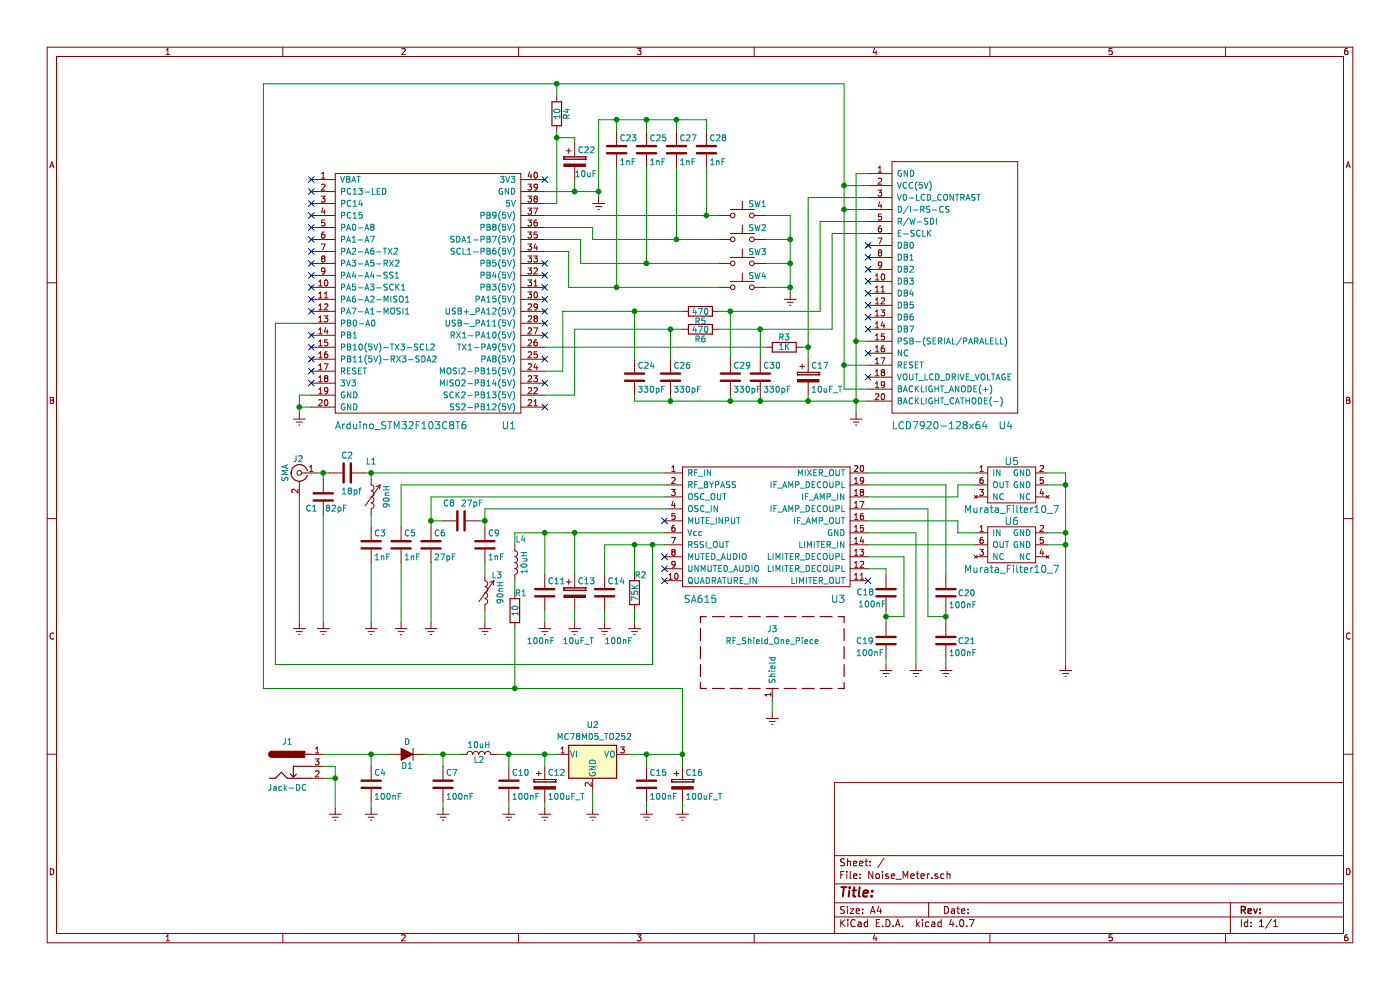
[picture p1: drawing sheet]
EESchema Schematic File Version 2
LIBS:power
LIBS:device
LIBS:switches
LIBS:relays
LIBS:motors
LIBS:transistors
LIBS:conn
LIBS:linear
LIBS:regul
LIBS:74xx
LIBS:cmos4000
LIBS:adc-dac
LIBS:memory
LIBS:xilinx
LIBS:microcontrollers
LIBS:dsp
LIBS:microchip
LIBS:analog_switches
LIBS:motorola
LIBS:texas
LIBS:intel
LIBS:audio
LIBS:interface
LIBS:digital-audio
LIBS:philips
LIBS:display
LIBS:cypress
LIBS:siliconi
LIBS:opto
LIBS:atmel
LIBS:contrib
LIBS:valves
LIBS:Personal
LIBS:Arduino
LIBS:RF_LIB
LIBS:Noise_Meter-cache
EELAYER 25 0
EELAYER END
$Descr A4 11693 8268
encoding utf-8
Sheet 1 1
Title ""
Date ""
Rev ""
Comp ""
Comment1 ""
Comment2 ""
Comment3 ""
Comment4 ""
$EndDescr
$Comp
L SA615 U3
U 1 1
P 6400 4400
F 0 "U3" V 7000 5000 60  0000 C CNN
F 1 "SA615" V 7000 3850 60  0000 C CNN
F 2 "Housings_SOIC:SOIC-20W_7.5x12.8mm_Pitch1.27mm" H 6400 4400 60  0001 C CNN
F 3 "" H 6400 4400 60  0001 C CNN
	1    6400 4400
	0    1    1    0   
$EndComp
$Comp
L Arduino_STM32F103C8T6 U1
U 1 1
P 3600 2450
F 0 "U1" H 4250 1350 60  0000 C CNN
F 1 "Arduino_STM32F103C8T6" H 3350 1350 60  0000 C CNN
F 2 "Housings_DIP:DIP-40_W15.24mm" H 3100 2100 60  0001 C CNN
F 3 "" H 3100 2100 60  0001 C CNN
	1    3600 2450
	1    0    0    -1  
$EndComp
$Comp
L LCD7920-128x64 U4
U 1 1
P 7950 2400
F 0 "U4" H 8400 1250 60  0000 C CNN
F 1 "LCD7920-128x64" H 7850 1250 60  0000 C CNN
F 2 "Displays:AG12864E" H 7900 2750 60  0001 C CNN
F 3 "" H 7900 2750 60  0001 C CNN
	1    7950 2400
	1    0    0    -1  
$EndComp
$Comp
L LTRIM L1
U 1 1
P 3100 4150
F 0 "L1" H 3100 4450 50  0000 C CNN
F 1 "90nH" V 3225 4150 50  0000 C CNN
F 2 "Inductors_SMD:L_Neosid_Air-Coil_SML_3turn_HAM0331A" H 3100 4150 50  0001 C CNN
F 3 "" H 3100 4150 50  0001 C CNN
	1    3100 4150
	1    0    0    -1  
$EndComp
$Comp
L LTRIM L3
U 1 1
P 4050 4950
F 0 "L3" H 4150 5100 50  0000 C CNN
F 1 "90nH" V 4175 4950 50  0000 C CNN
F 2 "Inductors_SMD:L_Neosid_Air-Coil_SML_3turn_HAM0331A" H 4050 4950 50  0001 C CNN
F 3 "" H 4050 4950 50  0001 C CNN
	1    4050 4950
	1    0    0    -1  
$EndComp
$Comp
L L L4
U 1 1
P 4300 4700
F 0 "L4" H 4350 4900 50  0000 C CNN
F 1 "10uH" V 4375 4700 50  0000 C CNN
F 2 "Inductors_SMD:L_1812" H 4300 4700 50  0001 C CNN
F 3 "" H 4300 4700 50  0001 C CNN
	1    4300 4700
	1    0    0    -1  
$EndComp
$Comp
L Conn_Coaxial J2
U 1 1
P 2500 3950
F 0 "J2" H 2510 4070 50  0000 C CNN
F 1 "SMA" V 2615 3950 50  0000 C CNN
F 2 "Connectors:SMA_THT_Jack_Straight" H 2500 3950 50  0001 C CNN
F 3 "" H 2500 3950 50  0001 C CNN
	1    2500 3950
	-1   0    0    -1  
$EndComp
$Comp
L Jack-DC J1
U 1 1
P 2400 6400
F 0 "J1" H 2400 6610 50  0000 C CNN
F 1 "Jack-DC" H 2400 6225 50  0000 C CNN
F 2 "Connectors:JACK_ALIM" H 2450 6360 50  0001 C CNN
F 3 "" H 2450 6360 50  0001 C CNN
	1    2400 6400
	1    0    0    -1  
$EndComp
$Comp
L L L2
U 1 1
P 4000 6300
F 0 "L2" V 3950 6300 50  0000 C CNN
F 1 "10uH" V 4075 6300 50  0000 C CNN
F 2 "Inductors_SMD:L_1812" H 4000 6300 50  0001 C CNN
F 3 "" H 4000 6300 50  0001 C CNN
	1    4000 6300
	0    -1   -1   0   
$EndComp
$Comp
L MC78M05_TO252 U2
U 1 1
P 4950 6300
F 0 "U2" H 4950 6550 50  0000 C CNN
F 1 "MC78M05_TO252" H 4650 6450 50  0000 L CNN
F 2 "TO_SOT_Packages_SMD:TO-252-2" H 4950 6525 50  0001 C CIN
F 3 "" H 4950 6250 50  0001 C CNN
	1    4950 6300
	1    0    0    -1  
$EndComp
$Comp
L D_ALT D1
U 1 1
P 3400 6300
F 0 "D1" H 3400 6400 50  0000 C CNN
F 1 "D" H 3400 6200 50  0000 C CNN
F 2 "Diodes_SMD:D_SMB" H 3400 6300 50  0001 C CNN
F 3 "" H 3400 6300 50  0001 C CNN
	1    3400 6300
	-1   0    0    1   
$EndComp
$Comp
L C C4
U 1 1
P 3100 6550
F 0 "C4" H 3125 6650 50  0000 L CNN
F 1 "100nF" H 3125 6450 50  0000 L CNN
F 2 "Capacitors_SMD:C_0805" H 3138 6400 50  0001 C CNN
F 3 "" H 3100 6550 50  0001 C CNN
	1    3100 6550
	1    0    0    -1  
$EndComp
$Comp
L C C7
U 1 1
P 3700 6550
F 0 "C7" H 3725 6650 50  0000 L CNN
F 1 "100nF" H 3725 6450 50  0000 L CNN
F 2 "Capacitors_SMD:C_0805" H 3738 6400 50  0001 C CNN
F 3 "" H 3700 6550 50  0001 C CNN
	1    3700 6550
	1    0    0    -1  
$EndComp
$Comp
L C C10
U 1 1
P 4250 6550
F 0 "C10" H 4275 6650 50  0000 L CNN
F 1 "100nF" H 4275 6450 50  0000 L CNN
F 2 "Capacitors_SMD:C_0805" H 4288 6400 50  0001 C CNN
F 3 "" H 4250 6550 50  0001 C CNN
	1    4250 6550
	1    0    0    -1  
$EndComp
$Comp
L C C15
U 1 1
P 5400 6550
F 0 "C15" H 5425 6650 50  0000 L CNN
F 1 "100nF" H 5425 6450 50  0000 L CNN
F 2 "Capacitors_SMD:C_0805" H 5438 6400 50  0001 C CNN
F 3 "" H 5400 6550 50  0001 C CNN
	1    5400 6550
	1    0    0    -1  
$EndComp
$Comp
L CP C12
U 1 1
P 4550 6550
F 0 "C12" H 4575 6650 50  0000 L CNN
F 1 "100uF_T" H 4575 6450 50  0000 L CNN
F 2 "Capacitors_Tantalum_SMD:CP_Tantalum_Case-V_EIA-7343-20_Reflow" H 4588 6400 50  0001 C CNN
F 3 "" H 4550 6550 50  0001 C CNN
	1    4550 6550
	1    0    0    -1  
$EndComp
$Comp
L CP C16
U 1 1
P 5700 6550
F 0 "C16" H 5725 6650 50  0000 L CNN
F 1 "100uF_T" H 5725 6450 50  0000 L CNN
F 2 "Capacitors_Tantalum_SMD:CP_Tantalum_Case-V_EIA-7343-20_Reflow" H 5738 6400 50  0001 C CNN
F 3 "" H 5700 6550 50  0001 C CNN
	1    5700 6550
	1    0    0    -1  
$EndComp
$Comp
L GNDREF #PWR01
U 1 1
P 2800 6750
F 0 "#PWR01" H 2800 6500 50  0001 C CNN
F 1 "GNDREF" H 2800 6600 50  0001 C CNN
F 2 "" H 2800 6750 50  0001 C CNN
F 3 "" H 2800 6750 50  0001 C CNN
	1    2800 6750
	1    0    0    -1  
$EndComp
$Comp
L GNDREF #PWR02
U 1 1
P 3100 6750
F 0 "#PWR02" H 3100 6500 50  0001 C CNN
F 1 "GNDREF" H 3100 6600 50  0001 C CNN
F 2 "" H 3100 6750 50  0001 C CNN
F 3 "" H 3100 6750 50  0001 C CNN
	1    3100 6750
	1    0    0    -1  
$EndComp
$Comp
L GNDREF #PWR03
U 1 1
P 3700 6750
F 0 "#PWR03" H 3700 6500 50  0001 C CNN
F 1 "GNDREF" H 3700 6600 50  0001 C CNN
F 2 "" H 3700 6750 50  0001 C CNN
F 3 "" H 3700 6750 50  0001 C CNN
	1    3700 6750
	1    0    0    -1  
$EndComp
$Comp
L GNDREF #PWR04
U 1 1
P 4250 6750
F 0 "#PWR04" H 4250 6500 50  0001 C CNN
F 1 "GNDREF" H 4250 6600 50  0001 C CNN
F 2 "" H 4250 6750 50  0001 C CNN
F 3 "" H 4250 6750 50  0001 C CNN
	1    4250 6750
	1    0    0    -1  
$EndComp
$Comp
L GNDREF #PWR05
U 1 1
P 4550 6750
F 0 "#PWR05" H 4550 6500 50  0001 C CNN
F 1 "GNDREF" H 4550 6600 50  0001 C CNN
F 2 "" H 4550 6750 50  0001 C CNN
F 3 "" H 4550 6750 50  0001 C CNN
	1    4550 6750
	1    0    0    -1  
$EndComp
$Comp
L GNDREF #PWR06
U 1 1
P 5400 6750
F 0 "#PWR06" H 5400 6500 50  0001 C CNN
F 1 "GNDREF" H 5400 6600 50  0001 C CNN
F 2 "" H 5400 6750 50  0001 C CNN
F 3 "" H 5400 6750 50  0001 C CNN
	1    5400 6750
	1    0    0    -1  
$EndComp
$Comp
L GNDREF #PWR07
U 1 1
P 5700 6750
F 0 "#PWR07" H 5700 6500 50  0001 C CNN
F 1 "GNDREF" H 5700 6600 50  0001 C CNN
F 2 "" H 5700 6750 50  0001 C CNN
F 3 "" H 5700 6750 50  0001 C CNN
	1    5700 6750
	1    0    0    -1  
$EndComp
$Comp
L GNDREF #PWR08
U 1 1
P 4950 6750
F 0 "#PWR08" H 4950 6500 50  0001 C CNN
F 1 "GNDREF" H 4950 6600 50  0001 C CNN
F 2 "" H 4950 6750 50  0001 C CNN
F 3 "" H 4950 6750 50  0001 C CNN
	1    4950 6750
	1    0    0    -1  
$EndComp
$Comp
L C C1
U 1 1
P 2700 4150
F 0 "C1" H 2750 4250 50  0000 L CNN
F 1 "82pF" H 2500 4250 50  0000 L CNN
F 2 "Capacitors_SMD:C_0805" H 2738 4000 50  0001 C CNN
F 3 "" H 2700 4150 50  0001 C CNN
	1    2700 4150
	-1   0    0    1   
$EndComp
$Comp
L C C2
U 1 1
P 2900 3950
F 0 "C2" V 2750 3900 50  0000 L CNN
F 1 "18pf" V 3050 3900 50  0000 L CNN
F 2 "Capacitors_SMD:C_0805" H 2938 3800 50  0001 C CNN
F 3 "" H 2900 3950 50  0001 C CNN
	1    2900 3950
	0    1    1    0   
$EndComp
$Comp
L C C3
U 1 1
P 3100 4550
F 0 "C3" H 3125 4650 50  0000 L CNN
F 1 "1nF" H 3125 4450 50  0000 L CNN
F 2 "Capacitors_SMD:C_0805" H 3138 4400 50  0001 C CNN
F 3 "" H 3100 4550 50  0001 C CNN
	1    3100 4550
	1    0    0    -1  
$EndComp
$Comp
L C C5
U 1 1
P 3350 4550
F 0 "C5" H 3375 4650 50  0000 L CNN
F 1 "1nF" H 3375 4450 50  0000 L CNN
F 2 "Capacitors_SMD:C_0805" H 3388 4400 50  0001 C CNN
F 3 "" H 3350 4550 50  0001 C CNN
	1    3350 4550
	1    0    0    -1  
$EndComp
$Comp
L C C6
U 1 1
P 3600 4550
F 0 "C6" H 3625 4650 50  0000 L CNN
F 1 "27pF" H 3625 4450 50  0000 L CNN
F 2 "Capacitors_SMD:C_0805" H 3638 4400 50  0001 C CNN
F 3 "" H 3600 4550 50  0001 C CNN
	1    3600 4550
	1    0    0    -1  
$EndComp
$Comp
L C C8
U 1 1
P 3850 4350
F 0 "C8" V 3700 4200 50  0000 L CNN
F 1 "27pF" V 3700 4350 50  0000 L CNN
F 2 "Capacitors_SMD:C_0805" H 3888 4200 50  0001 C CNN
F 3 "" H 3850 4350 50  0001 C CNN
	1    3850 4350
	0    1    1    0   
$EndComp
$Comp
L C C9
U 1 1
P 4050 4550
F 0 "C9" H 4075 4650 50  0000 L CNN
F 1 "1nF" H 4075 4450 50  0000 L CNN
F 2 "Capacitors_SMD:C_0805" H 4088 4400 50  0001 C CNN
F 3 "" H 4050 4550 50  0001 C CNN
	1    4050 4550
	1    0    0    -1  
$EndComp
NoConn ~ 5550 4350
$Comp
L GNDREF #PWR09
U 1 1
P 4050 5200
F 0 "#PWR09" H 4050 4950 50  0001 C CNN
F 1 "GNDREF" H 4050 5050 50  0001 C CNN
F 2 "" H 4050 5200 50  0001 C CNN
F 3 "" H 4050 5200 50  0001 C CNN
	1    4050 5200
	1    0    0    -1  
$EndComp
$Comp
L GNDREF #PWR010
U 1 1
P 3600 5200
F 0 "#PWR010" H 3600 4950 50  0001 C CNN
F 1 "GNDREF" H 3600 5050 50  0001 C CNN
F 2 "" H 3600 5200 50  0001 C CNN
F 3 "" H 3600 5200 50  0001 C CNN
	1    3600 5200
	1    0    0    -1  
$EndComp
$Comp
L GNDREF #PWR011
U 1 1
P 3350 5200
F 0 "#PWR011" H 3350 4950 50  0001 C CNN
F 1 "GNDREF" H 3350 5050 50  0001 C CNN
F 2 "" H 3350 5200 50  0001 C CNN
F 3 "" H 3350 5200 50  0001 C CNN
	1    3350 5200
	1    0    0    -1  
$EndComp
$Comp
L GNDREF #PWR012
U 1 1
P 3100 5200
F 0 "#PWR012" H 3100 4950 50  0001 C CNN
F 1 "GNDREF" H 3100 5050 50  0001 C CNN
F 2 "" H 3100 5200 50  0001 C CNN
F 3 "" H 3100 5200 50  0001 C CNN
	1    3100 5200
	1    0    0    -1  
$EndComp
$Comp
L GNDREF #PWR013
U 1 1
P 2700 5200
F 0 "#PWR013" H 2700 4950 50  0001 C CNN
F 1 "GNDREF" H 2700 5050 50  0001 C CNN
F 2 "" H 2700 5200 50  0001 C CNN
F 3 "" H 2700 5200 50  0001 C CNN
	1    2700 5200
	1    0    0    -1  
$EndComp
$Comp
L GNDREF #PWR014
U 1 1
P 2500 5200
F 0 "#PWR014" H 2500 4950 50  0001 C CNN
F 1 "GNDREF" H 2500 5050 50  0001 C CNN
F 2 "" H 2500 5200 50  0001 C CNN
F 3 "" H 2500 5200 50  0001 C CNN
	1    2500 5200
	1    0    0    -1  
$EndComp
$Comp
L C C11
U 1 1
P 4550 4950
F 0 "C11" H 4575 5050 50  0000 L CNN
F 1 "100nF" H 4400 4550 50  0000 L CNN
F 2 "Capacitors_SMD:C_0805" H 4588 4800 50  0001 C CNN
F 3 "" H 4550 4950 50  0001 C CNN
	1    4550 4950
	1    0    0    -1  
$EndComp
$Comp
L CP C13
U 1 1
P 4800 4950
F 0 "C13" H 4825 5050 50  0000 L CNN
F 1 "10uF_T" H 4700 4550 50  0000 L CNN
F 2 "Capacitors_Tantalum_SMD:CP_Tantalum_Case-S_EIA-3216-12_Reflow" H 4838 4800 50  0001 C CNN
F 3 "" H 4800 4950 50  0001 C CNN
	1    4800 4950
	1    0    0    -1  
$EndComp
$Comp
L GNDREF #PWR015
U 1 1
P 4550 5200
F 0 "#PWR015" H 4550 4950 50  0001 C CNN
F 1 "GNDREF" H 4550 5050 50  0001 C CNN
F 2 "" H 4550 5200 50  0001 C CNN
F 3 "" H 4550 5200 50  0001 C CNN
	1    4550 5200
	1    0    0    -1  
$EndComp
$Comp
L GNDREF #PWR016
U 1 1
P 4800 5200
F 0 "#PWR016" H 4800 4950 50  0001 C CNN
F 1 "GNDREF" H 4800 5050 50  0001 C CNN
F 2 "" H 4800 5200 50  0001 C CNN
F 3 "" H 4800 5200 50  0001 C CNN
	1    4800 5200
	1    0    0    -1  
$EndComp
$Comp
L C C14
U 1 1
P 5050 4950
F 0 "C14" H 5075 5050 50  0000 L CNN
F 1 "100nF" H 5050 4550 50  0000 L CNN
F 2 "Capacitors_SMD:C_0805" H 5088 4800 50  0001 C CNN
F 3 "" H 5050 4950 50  0001 C CNN
	1    5050 4950
	1    0    0    -1  
$EndComp
$Comp
L R R2
U 1 1
P 5300 4950
F 0 "R2" H 5350 5100 50  0000 C CNN
F 1 "75K" V 5300 4950 50  0000 C CNN
F 2 "Resistors_SMD:R_0805" V 5230 4950 50  0001 C CNN
F 3 "" H 5300 4950 50  0001 C CNN
	1    5300 4950
	1    0    0    -1  
$EndComp
$Comp
L GNDREF #PWR017
U 1 1
P 5050 5200
F 0 "#PWR017" H 5050 4950 50  0001 C CNN
F 1 "GNDREF" H 5050 5050 50  0001 C CNN
F 2 "" H 5050 5200 50  0001 C CNN
F 3 "" H 5050 5200 50  0001 C CNN
	1    5050 5200
	1    0    0    -1  
$EndComp
$Comp
L GNDREF #PWR018
U 1 1
P 5300 5200
F 0 "#PWR018" H 5300 4950 50  0001 C CNN
F 1 "GNDREF" H 5300 5050 50  0001 C CNN
F 2 "" H 5300 5200 50  0001 C CNN
F 3 "" H 5300 5200 50  0001 C CNN
	1    5300 5200
	1    0    0    -1  
$EndComp
NoConn ~ 5550 4650
NoConn ~ 5550 4750
NoConn ~ 5550 4850
$Comp
L C C20
U 1 1
P 7900 4950
F 0 "C20" H 8000 4950 50  0000 L CNN
F 1 "100nF" H 7925 4850 50  0000 L CNN
F 2 "Capacitors_SMD:C_0805" H 7938 4800 50  0001 C CNN
F 3 "" H 7900 4950 50  0001 C CNN
	1    7900 4950
	1    0    0    -1  
$EndComp
$Comp
L C C21
U 1 1
P 7900 5350
F 0 "C21" H 8000 5350 50  0000 L CNN
F 1 "100nF" H 7925 5250 50  0000 L CNN
F 2 "Capacitors_SMD:C_0805" H 7938 5200 50  0001 C CNN
F 3 "" H 7900 5350 50  0001 C CNN
	1    7900 5350
	1    0    0    -1  
$EndComp
$Comp
L C C18
U 1 1
P 7400 4950
F 0 "C18" H 7500 4950 50  0000 L CNN
F 1 "100nF" H 7400 5050 50  0000 L CNN
F 2 "Capacitors_SMD:C_0805" H 7438 4800 50  0001 C CNN
F 3 "" H 7400 4950 50  0001 C CNN
	1    7400 4950
	-1   0    0    1   
$EndComp
$Comp
L C C19
U 1 1
P 7400 5350
F 0 "C19" H 7150 5350 50  0000 L CNN
F 1 "100nF" H 7150 5250 50  0000 L CNN
F 2 "Capacitors_SMD:C_0805" H 7438 5200 50  0001 C CNN
F 3 "" H 7400 5350 50  0001 C CNN
	1    7400 5350
	1    0    0    -1  
$EndComp
NoConn ~ 7250 4850
$Comp
L GNDREF #PWR019
U 1 1
P 7650 5550
F 0 "#PWR019" H 7650 5300 50  0001 C CNN
F 1 "GNDREF" H 7650 5400 50  0001 C CNN
F 2 "" H 7650 5550 50  0001 C CNN
F 3 "" H 7650 5550 50  0001 C CNN
	1    7650 5550
	1    0    0    -1  
$EndComp
$Comp
L GNDREF #PWR020
U 1 1
P 7900 5550
F 0 "#PWR020" H 7900 5300 50  0001 C CNN
F 1 "GNDREF" H 7900 5400 50  0001 C CNN
F 2 "" H 7900 5550 50  0001 C CNN
F 3 "" H 7900 5550 50  0001 C CNN
	1    7900 5550
	1    0    0    -1  
$EndComp
$Comp
L GNDREF #PWR021
U 1 1
P 8900 5550
F 0 "#PWR021" H 8900 5300 50  0001 C CNN
F 1 "GNDREF" H 8900 5400 50  0001 C CNN
F 2 "" H 8900 5550 50  0001 C CNN
F 3 "" H 8900 5550 50  0001 C CNN
	1    8900 5550
	1    0    0    -1  
$EndComp
$Comp
L GNDREF #PWR022
U 1 1
P 7400 5550
F 0 "#PWR022" H 7400 5300 50  0001 C CNN
F 1 "GNDREF" H 7400 5400 50  0001 C CNN
F 2 "" H 7400 5550 50  0001 C CNN
F 3 "" H 7400 5550 50  0001 C CNN
	1    7400 5550
	1    0    0    -1  
$EndComp
$Comp
L R R1
U 1 1
P 4300 5100
F 0 "R1" H 4350 5250 50  0000 C CNN
F 1 "10" V 4300 5100 50  0000 C CNN
F 2 "Resistors_SMD:R_0805" V 4230 5100 50  0001 C CNN
F 3 "" H 4300 5100 50  0001 C CNN
	1    4300 5100
	1    0    0    -1  
$EndComp
$Comp
L GNDREF #PWR023
U 1 1
P 7150 3450
F 0 "#PWR023" H 7150 3200 50  0001 C CNN
F 1 "GNDREF" H 7150 3300 50  0001 C CNN
F 2 "" H 7150 3450 50  0001 C CNN
F 3 "" H 7150 3450 50  0001 C CNN
	1    7150 3450
	1    0    0    -1  
$EndComp
$Comp
L R R3
U 1 1
P 6550 2900
F 0 "R3" V 6630 2900 50  0000 C CNN
F 1 "1K" V 6550 2900 50  0000 C CNN
F 2 "Resistors_SMD:R_0805" V 6480 2900 50  0001 C CNN
F 3 "" H 6550 2900 50  0001 C CNN
	1    6550 2900
	0    -1   -1   0   
$EndComp
$Comp
L CP C17
U 1 1
P 6750 3150
F 0 "C17" H 6775 3250 50  0000 L CNN
F 1 "10uF_T" H 6775 3050 50  0000 L CNN
F 2 "Capacitors_Tantalum_SMD:CP_Tantalum_Case-S_EIA-3216-12_Reflow" H 6788 3000 50  0001 C CNN
F 3 "" H 6750 3150 50  0001 C CNN
	1    6750 3150
	1    0    0    -1  
$EndComp
NoConn ~ 7250 2750
NoConn ~ 7250 2650
NoConn ~ 7250 2550
NoConn ~ 7250 2450
NoConn ~ 7250 2350
NoConn ~ 7250 2250
NoConn ~ 7250 2150
NoConn ~ 7250 2050
NoConn ~ 7250 2950
NoConn ~ 7250 3150
NoConn ~ 2600 1500
NoConn ~ 2600 3200
$Comp
L GNDREF #PWR024
U 1 1
P 2500 3450
F 0 "#PWR024" H 2500 3200 50  0001 C CNN
F 1 "GNDREF" H 2500 3300 50  0001 C CNN
F 2 "" H 2500 3450 50  0001 C CNN
F 3 "" H 2500 3450 50  0001 C CNN
	1    2500 3450
	1    0    0    -1  
$EndComp
NoConn ~ 4550 1500
NoConn ~ 2600 3100
Wire Wire Line
	2700 6300 3250 6300
Wire Wire Line
	3550 6300 3850 6300
Wire Wire Line
	5250 6300 5700 6300
Wire Wire Line
	5700 5750 5700 6400
Wire Wire Line
	5400 6400 5400 6300
Connection ~ 5400 6300
Wire Wire Line
	4550 6300 4550 6400
Connection ~ 4550 6300
Wire Wire Line
	4250 6400 4250 6300
Connection ~ 4250 6300
Wire Wire Line
	3700 6400 3700 6300
Connection ~ 3700 6300
Wire Wire Line
	3100 6400 3100 6300
Connection ~ 3100 6300
Wire Wire Line
	2700 6400 2800 6400
Wire Wire Line
	2800 6400 2800 6750
Wire Wire Line
	2700 6500 2800 6500
Connection ~ 2800 6500
Wire Wire Line
	3100 6750 3100 6700
Wire Wire Line
	3700 6750 3700 6700
Wire Wire Line
	4550 6750 4550 6700
Wire Wire Line
	5400 6750 5400 6700
Wire Wire Line
	5700 6750 5700 6700
Wire Wire Line
	4950 6750 4950 6600
Connection ~ 5700 6300
Wire Wire Line
	2650 3950 2750 3950
Wire Wire Line
	2700 4000 2700 3950
Connection ~ 2700 3950
Wire Wire Line
	3050 3950 5550 3950
Wire Wire Line
	3100 4000 3100 3950
Connection ~ 3100 3950
Wire Wire Line
	3100 4400 3100 4300
Wire Wire Line
	3350 4400 3350 4050
Wire Wire Line
	3350 4050 5550 4050
Wire Wire Line
	3600 4150 3600 4400
Wire Wire Line
	3600 4150 5550 4150
Wire Wire Line
	3700 4350 3600 4350
Connection ~ 3600 4350
Wire Wire Line
	4050 4250 4050 4400
Wire Wire Line
	4050 4250 5550 4250
Wire Wire Line
	4000 4350 4050 4350
Connection ~ 4050 4350
Wire Wire Line
	4050 4700 4050 4800
Wire Wire Line
	4300 4550 4300 4450
Wire Wire Line
	4300 4450 5550 4450
Wire Wire Line
	2500 5200 2500 4150
Wire Wire Line
	2700 4300 2700 5200
Wire Wire Line
	3100 5200 3100 4700
Wire Wire Line
	3350 5200 3350 4700
Wire Wire Line
	3600 5200 3600 4700
Wire Wire Line
	4050 5200 4050 5100
Wire Wire Line
	4550 5200 4550 5100
Wire Wire Line
	4800 5200 4800 5100
Wire Wire Line
	4550 4800 4550 4450
Connection ~ 4550 4450
Wire Wire Line
	4800 4800 4800 4450
Connection ~ 4800 4450
Wire Wire Line
	5050 5200 5050 5100
Wire Wire Line
	5300 5200 5300 5100
Wire Wire Line
	5050 4800 5050 4550
Wire Wire Line
	5050 4550 5550 4550
Wire Wire Line
	5300 4800 5300 4550
Connection ~ 5300 4550
Connection ~ 5450 4550
Wire Wire Line
	7250 4750 7400 4750
Wire Wire Line
	7400 4750 7400 4800
Wire Wire Line
	7250 4650 7550 4650
Wire Wire Line
	7550 4650 7550 5150
Wire Wire Line
	7550 5150 7400 5150
Wire Wire Line
	7400 5100 7400 5200
Connection ~ 7400 5150
Wire Wire Line
	7250 4250 7750 4250
Wire Wire Line
	7750 4250 7750 5150
Wire Wire Line
	7750 5150 7900 5150
Wire Wire Line
	7900 5100 7900 5200
Connection ~ 7900 5150
Wire Wire Line
	7900 4800 7900 4050
Wire Wire Line
	7900 4050 7250 4050
Wire Wire Line
	7250 4450 7650 4450
Wire Wire Line
	7650 4450 7650 5550
Wire Wire Line
	7250 3950 8150 3950
Wire Wire Line
	7250 4150 8000 4150
Wire Wire Line
	8900 3950 8900 5550
Wire Wire Line
	7400 5500 7400 5550
Wire Wire Line
	7900 5550 7900 5500
Wire Wire Line
	4300 4950 4300 4850
Wire Wire Line
	4300 5250 4300 5750
Wire Wire Line
	7050 1750 7250 1750
Wire Wire Line
	7050 700  7050 3250
Connection ~ 7050 1550
Wire Wire Line
	7250 1450 7150 1450
Wire Wire Line
	7150 1450 7150 3450
Connection ~ 7150 2850
Wire Wire Line
	7150 2850 7250 2850
Connection ~ 7150 3350
Wire Wire Line
	7050 3250 7250 3250
Connection ~ 7050 1750
Wire Wire Line
	7250 3050 7050 3050
Connection ~ 7050 3050
Wire Wire Line
	4650 1700 4550 1700
Wire Wire Line
	2500 3300 2500 3450
Wire Wire Line
	2500 3400 2600 3400
Wire Wire Line
	4550 1600 5000 1600
Wire Wire Line
	5000 1000 5000 1650
Wire Wire Line
	2600 3300 2500 3300
Connection ~ 2500 3400
Wire Wire Line
	2300 2700 2600 2700
NoConn ~ 2600 1600
NoConn ~ 2600 1700
NoConn ~ 2600 1800
NoConn ~ 2600 1900
NoConn ~ 2600 2000
NoConn ~ 2600 2100
NoConn ~ 2600 2200
NoConn ~ 2600 2300
NoConn ~ 2600 2400
NoConn ~ 2600 2500
NoConn ~ 2600 2600
NoConn ~ 2600 2800
NoConn ~ 2600 2900
NoConn ~ 2600 3000
NoConn ~ 4550 3400
NoConn ~ 4550 3200
NoConn ~ 4550 3000
NoConn ~ 4550 2800
NoConn ~ 4550 2700
NoConn ~ 4550 2600
NoConn ~ 4550 2500
NoConn ~ 4550 2400
NoConn ~ 4550 2300
NoConn ~ 4550 2200
Wire Wire Line
	6750 3350 6750 3300
Wire Wire Line
	6750 1650 6750 3000
Wire Wire Line
	6750 1650 7250 1650
Wire Wire Line
	4800 3300 4550 3300
Wire Wire Line
	4700 3100 4550 3100
Wire Wire Line
	4800 3300 4800 2750
Wire Wire Line
	6950 2750 6950 1950
Wire Wire Line
	6950 1950 7250 1950
Wire Wire Line
	7250 1850 6850 1850
Wire Wire Line
	6850 1850 6850 2600
Wire Wire Line
	4700 2600 4700 3100
Wire Wire Line
	8000 4350 7250 4350
Wire Wire Line
	7250 4550 8150 4550
Wire Wire Line
	2200 5750 5700 5750
Wire Wire Line
	5450 4550 5450 5550
Wire Wire Line
	5450 5550 2300 5550
Wire Wire Line
	2300 5550 2300 2700
Wire Wire Line
	2200 5750 2200 700 
Wire Wire Line
	2200 700  7050 700 
Connection ~ 4300 5750
Wire Wire Line
	4550 2900 6400 2900
Wire Wire Line
	6750 2900 6700 2900
Connection ~ 6750 2900
Wire Wire Line
	5300 3350 7250 3350
Wire Wire Line
	4250 6750 4250 6700
Wire Wire Line
	4150 6300 4650 6300
$Comp
L SW_Push SW1
U 1 1
P 6200 1800
F 0 "SW1" H 6250 1900 50  0000 L CNN
F 1 "SW_Push" H 6200 1740 50  0001 C CNN
F 2 "Buttons_Switches_THT:SW_PUSH_6mm_h13mm" H 6200 2000 50  0001 C CNN
F 3 "" H 6200 2000 50  0001 C CNN
	1    6200 1800
	1    0    0    -1  
$EndComp
$Comp
L SW_Push SW2
U 1 1
P 6200 2000
F 0 "SW2" H 6250 2100 50  0000 L CNN
F 1 "SW_Push" H 6200 1940 50  0001 C CNN
F 2 "Buttons_Switches_THT:SW_PUSH_6mm_h13mm" H 6200 2200 50  0001 C CNN
F 3 "" H 6200 2200 50  0001 C CNN
	1    6200 2000
	1    0    0    -1  
$EndComp
$Comp
L SW_Push SW3
U 1 1
P 6200 2200
F 0 "SW3" H 6250 2300 50  0000 L CNN
F 1 "SW_Push" H 6200 2140 50  0001 C CNN
F 2 "Buttons_Switches_THT:SW_PUSH_6mm_h13mm" H 6200 2400 50  0001 C CNN
F 3 "" H 6200 2400 50  0001 C CNN
	1    6200 2200
	1    0    0    -1  
$EndComp
$Comp
L SW_Push SW4
U 1 1
P 6200 2400
F 0 "SW4" H 6250 2500 50  0000 L CNN
F 1 "SW_Push" H 6200 2340 50  0001 C CNN
F 2 "Buttons_Switches_THT:SW_PUSH_6mm_h13mm" H 6200 2600 50  0001 C CNN
F 3 "" H 6200 2600 50  0001 C CNN
	1    6200 2400
	1    0    0    -1  
$EndComp
$Comp
L GNDREF #PWR025
U 1 1
P 5000 1650
F 0 "#PWR025" H 5000 1400 50  0001 C CNN
F 1 "GNDREF" H 5000 1500 50  0001 C CNN
F 2 "" H 5000 1650 50  0001 C CNN
F 3 "" H 5000 1650 50  0001 C CNN
	1    5000 1650
	1    0    0    -1  
$EndComp
Wire Wire Line
	4550 1800 6000 1800
Wire Wire Line
	4550 1900 4950 1900
Wire Wire Line
	4950 1900 4950 2000
Wire Wire Line
	4950 2000 6000 2000
Wire Wire Line
	4550 2000 4850 2000
Wire Wire Line
	4850 2000 4850 2200
Wire Wire Line
	4850 2200 6000 2200
Wire Wire Line
	4550 2100 4750 2100
Wire Wire Line
	4750 2100 4750 2400
Wire Wire Line
	4750 2400 6000 2400
Wire Wire Line
	6400 1800 6600 1800
Wire Wire Line
	6600 1800 6600 2450
Wire Wire Line
	6400 2400 6600 2400
Connection ~ 6600 2400
Wire Wire Line
	6400 2200 6600 2200
Connection ~ 6600 2200
Wire Wire Line
	6400 2000 6600 2000
Connection ~ 6600 2000
$Comp
L GNDREF #PWR026
U 1 1
P 6600 2450
F 0 "#PWR026" H 6600 2200 50  0001 C CNN
F 1 "GNDREF" H 6600 2300 50  0001 C CNN
F 2 "" H 6600 2450 50  0001 C CNN
F 3 "" H 6600 2450 50  0001 C CNN
	1    6600 2450
	1    0    0    -1  
$EndComp
$Comp
L RF_Shield_One_Piece J3
U 1 1
P 6450 5450
F 0 "J3" H 6450 5650 50  0000 C CNN
F 1 "RF_Shield_One_Piece" H 6450 5550 50  0000 C CNN
F 2 "Shielding_Cabinets:Laird_Technologies_BMI-S-206-F_36.83x33.68mm" H 6450 5350 50  0001 C CNN
F 3 "" H 6450 5350 50  0001 C CNN
	1    6450 5450
	1    0    0    -1  
$EndComp
$Comp
L GNDREF #PWR027
U 1 1
P 6450 5950
F 0 "#PWR027" H 6450 5700 50  0001 C CNN
F 1 "GNDREF" H 6450 5800 50  0001 C CNN
F 2 "" H 6450 5950 50  0001 C CNN
F 3 "" H 6450 5950 50  0001 C CNN
	1    6450 5950
	1    0    0    -1  
$EndComp
Wire Wire Line
	6450 5850 6450 5950
$Comp
L Murata_Filter10_7 U5
U 1 1
P 8450 4050
F 0 "U5" H 8450 4250 60  0000 C CNN
F 1 "Murata_Filter10_7" H 8450 3850 60  0000 C CNN
F 2 "TO_SOT_Packages_SMD:SOT-23-6_Handsoldering" H 8400 3950 60  0001 C CNN
F 3 "" H 8400 3950 60  0001 C CNN
	1    8450 4050
	1    0    0    -1  
$EndComp
$Comp
L Murata_Filter10_7 U6
U 1 1
P 8450 4550
F 0 "U6" H 8450 4750 60  0000 C CNN
F 1 "Murata_Filter10_7" H 8450 4350 60  0000 C CNN
F 2 "TO_SOT_Packages_SMD:SOT-23-6_Handsoldering" H 8400 4450 60  0001 C CNN
F 3 "" H 8400 4450 60  0001 C CNN
	1    8450 4550
	1    0    0    -1  
$EndComp
Wire Wire Line
	8000 4150 8000 4050
Wire Wire Line
	8000 4050 8150 4050
Wire Wire Line
	8000 4350 8000 4450
Wire Wire Line
	8000 4450 8150 4450
Wire Wire Line
	8900 3950 8750 3950
Wire Wire Line
	8750 4050 8900 4050
Connection ~ 8900 4050
Wire Wire Line
	8750 4450 8900 4450
Connection ~ 8900 4450
Wire Wire Line
	8750 4550 8900 4550
Connection ~ 8900 4550
$Comp
L R R5
U 1 1
P 5850 2600
F 0 "R5" V 5930 2600 50  0000 C CNN
F 1 "470" V 5850 2600 50  0000 C CNN
F 2 "Resistors_SMD:R_0805" V 5780 2600 50  0001 C CNN
F 3 "" H 5850 2600 50  0001 C CNN
	1    5850 2600
	0    1    1    0   
$EndComp
$Comp
L R R6
U 1 1
P 5850 2750
F 0 "R6" V 5930 2750 50  0000 C CNN
F 1 "470" V 5850 2750 50  0000 C CNN
F 2 "Resistors_SMD:R_0805" V 5780 2750 50  0001 C CNN
F 3 "" H 5850 2750 50  0001 C CNN
	1    5850 2750
	0    1    1    0   
$EndComp
Wire Wire Line
	4700 2600 5700 2600
Wire Wire Line
	4800 2750 5700 2750
Wire Wire Line
	6850 2600 6000 2600
Wire Wire Line
	6000 2750 6950 2750
$Comp
L C C29
U 1 1
P 6100 3150
F 0 "C29" H 6125 3250 50  0000 L CNN
F 1 "330pF" H 6125 3050 50  0000 L CNN
F 2 "Capacitors_SMD:C_0805" H 6138 3000 50  0001 C CNN
F 3 "" H 6100 3150 50  0001 C CNN
	1    6100 3150
	1    0    0    -1  
$EndComp
$Comp
L C C30
U 1 1
P 6350 3150
F 0 "C30" H 6375 3250 50  0000 L CNN
F 1 "330pF" H 6375 3050 50  0000 L CNN
F 2 "Capacitors_SMD:C_0805" H 6388 3000 50  0001 C CNN
F 3 "" H 6350 3150 50  0001 C CNN
	1    6350 3150
	1    0    0    -1  
$EndComp
Wire Wire Line
	6100 3000 6100 2600
Connection ~ 6100 2600
Wire Wire Line
	6350 3000 6350 2750
Connection ~ 6350 2750
$Comp
L C C26
U 1 1
P 5600 3150
F 0 "C26" H 5625 3250 50  0000 L CNN
F 1 "330pF" H 5625 3050 50  0000 L CNN
F 2 "Capacitors_SMD:C_0805" H 5638 3000 50  0001 C CNN
F 3 "" H 5600 3150 50  0001 C CNN
	1    5600 3150
	1    0    0    -1  
$EndComp
$Comp
L C C24
U 1 1
P 5300 3150
F 0 "C24" H 5325 3250 50  0000 L CNN
F 1 "330pF" H 5325 3050 50  0000 L CNN
F 2 "Capacitors_SMD:C_0805" H 5338 3000 50  0001 C CNN
F 3 "" H 5300 3150 50  0001 C CNN
	1    5300 3150
	1    0    0    -1  
$EndComp
Wire Wire Line
	5300 3000 5300 2600
Connection ~ 5300 2600
Wire Wire Line
	5600 3000 5600 2750
Connection ~ 5600 2750
Wire Wire Line
	5300 3300 5300 3350
Connection ~ 6750 3350
Wire Wire Line
	6350 3300 6350 3350
Connection ~ 6350 3350
Wire Wire Line
	6100 3300 6100 3350
Connection ~ 6100 3350
Wire Wire Line
	5600 3300 5600 3350
Connection ~ 5600 3350
$Comp
L C C27
U 1 1
P 5650 1250
F 0 "C27" H 5675 1350 50  0000 L CNN
F 1 "1nF" H 5675 1150 50  0000 L CNN
F 2 "Capacitors_SMD:C_0805" H 5688 1100 50  0001 C CNN
F 3 "" H 5650 1250 50  0001 C CNN
	1    5650 1250
	1    0    0    -1  
$EndComp
$Comp
L C C25
U 1 1
P 5400 1250
F 0 "C25" H 5425 1350 50  0000 L CNN
F 1 "1nF" H 5425 1150 50  0000 L CNN
F 2 "Capacitors_SMD:C_0805" H 5438 1100 50  0001 C CNN
F 3 "" H 5400 1250 50  0001 C CNN
	1    5400 1250
	1    0    0    -1  
$EndComp
$Comp
L C C23
U 1 1
P 5150 1250
F 0 "C23" H 5175 1350 50  0000 L CNN
F 1 "1nF" H 5175 1150 50  0000 L CNN
F 2 "Capacitors_SMD:C_0805" H 5188 1100 50  0001 C CNN
F 3 "" H 5150 1250 50  0001 C CNN
	1    5150 1250
	1    0    0    -1  
$EndComp
$Comp
L C C28
U 1 1
P 5900 1250
F 0 "C28" H 5925 1350 50  0000 L CNN
F 1 "1nF" H 5925 1150 50  0000 L CNN
F 2 "Capacitors_SMD:C_0805" H 5938 1100 50  0001 C CNN
F 3 "" H 5900 1250 50  0001 C CNN
	1    5900 1250
	1    0    0    -1  
$EndComp
Wire Wire Line
	5900 1400 5900 1800
Connection ~ 5900 1800
Wire Wire Line
	5650 1400 5650 2000
Connection ~ 5650 2000
Wire Wire Line
	5400 1400 5400 2200
Connection ~ 5400 2200
Wire Wire Line
	5150 1400 5150 2400
Connection ~ 5150 2400
Wire Wire Line
	5150 1100 5150 1000
Wire Wire Line
	5000 1000 5900 1000
Connection ~ 5000 1600
Wire Wire Line
	5400 1000 5400 1100
Connection ~ 5150 1000
Wire Wire Line
	5650 1000 5650 1100
Connection ~ 5400 1000
Wire Wire Line
	5900 1000 5900 1100
Connection ~ 5650 1000
Wire Wire Line
	7050 1550 7250 1550
$Comp
L R R4
U 1 1
P 4650 950
F 0 "R4" V 4730 950 50  0000 C CNN
F 1 "10" V 4650 950 50  0000 C CNN
F 2 "Resistors_SMD:R_0805" V 4580 950 50  0001 C CNN
F 3 "" H 4650 950 50  0001 C CNN
	1    4650 950 
	1    0    0    -1  
$EndComp
Wire Wire Line
	4650 800  4650 700 
Connection ~ 4650 700 
Wire Wire Line
	4650 1100 4650 1700
Wire Wire Line
	4800 1500 4800 1600
Connection ~ 4800 1600
Wire Wire Line
	4800 1200 4800 1150
Wire Wire Line
	4800 1150 4650 1150
Connection ~ 4650 1150
$Comp
L CP C22
U 1 1
P 4800 1350
F 0 "C22" H 4825 1450 50  0000 L CNN
F 1 "10uF" H 4800 1250 50  0000 L CNN
F 2 "Capacitors_Tantalum_SMD:CP_Tantalum_Case-S_EIA-3216-12_Reflow" H 4838 1200 50  0001 C CNN
F 3 "" H 4800 1350 50  0001 C CNN
	1    4800 1350
	1    0    0    -1  
$EndComp
$EndSCHEMATC
